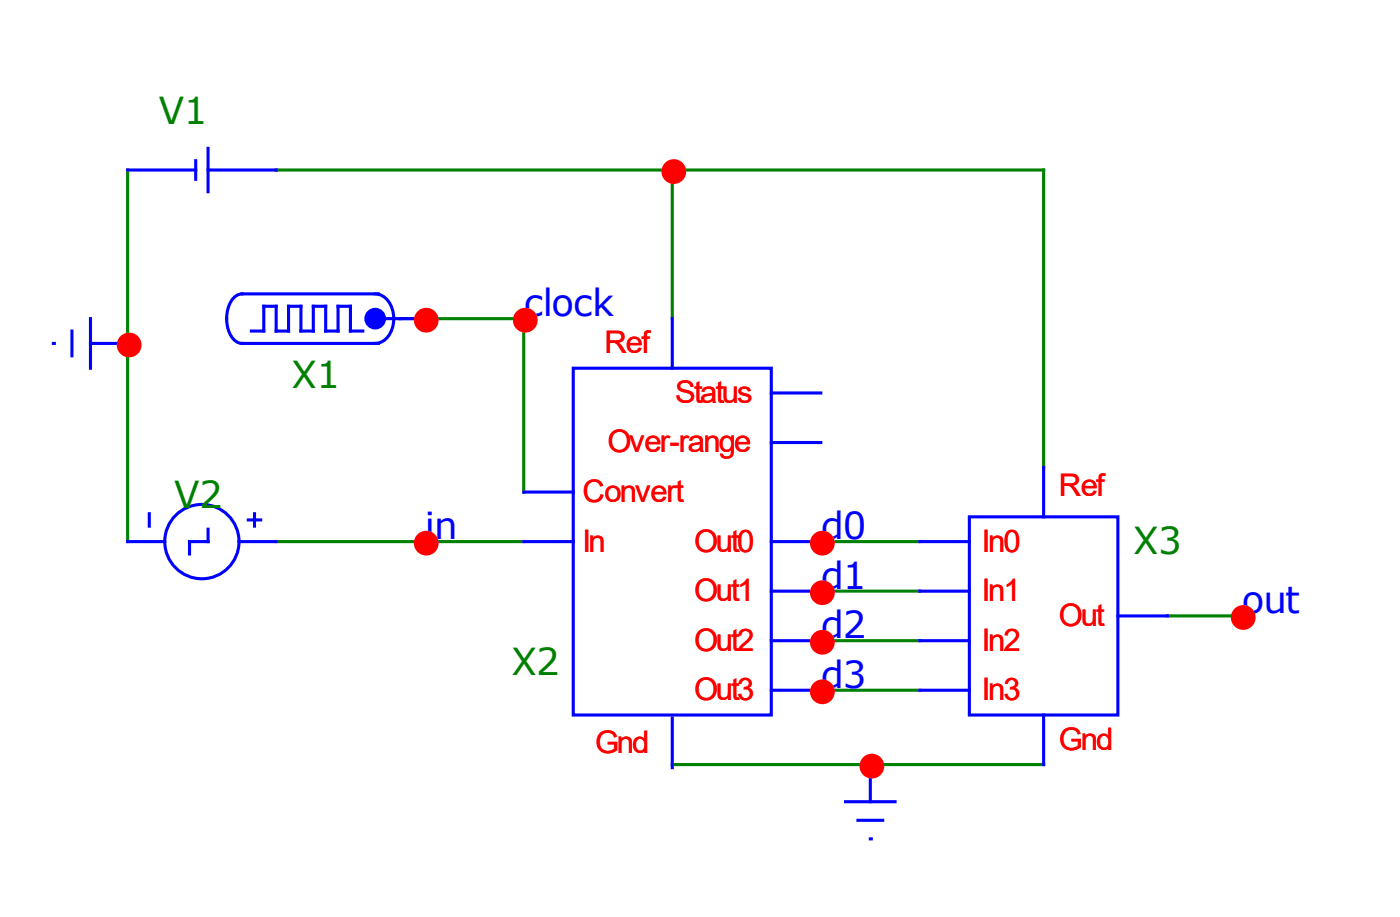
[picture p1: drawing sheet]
<svg xmlns="http://www.w3.org/2000/svg" width="120mm" height="78mm" viewBox="0 0 120 78" stroke-linecap="round" stroke-linejoin="round" font-family="sans-serif">
<path d="M10.9 14.5v31.8M23.6 14.5h65.6v25.4M57.5 14.5v12.7M34.2 27.2h10.6v14.8M23.6 46.3h21.2M70.2 46.3h8.4M70.2 50.5h8.4M70.2 54.7h8.4M70.2 59h8.4M99.8 52.6h6.4M57.5 65.3h31.7" fill="none" stroke="#008000" stroke-width=".26"/>
<g fill="none" stroke="#00f" stroke-width=".26">
<path d="M10.9 14.5h5.8M16.7 13.7v1.6M17.8 14.5h5.8M17.8 12.7v3.7M4.6 29.3h.1M6.1 28.3v2.1M7.7 29.3h3.2M7.7 27.2v4.3M21.5 28.3h1.1v-2.1h1v2.1h1.1v-2.1h1v2.1h1.1v-2.1h1v2.1h1.1v-2.1h1.1v2.1h1M32.1 25.1a1.91 1.91 0 0 1 1.6 2.1 1.91 1.91 0 0 1-1.6 2.1M32.1 27.2h4.2M32.3 25.1h-11.6a1.87 1.87 0 0 0-1.3 2.1 1.87 1.87 0 0 0 1.3 2.1h11.6"/>
<path d="M49 31.5h16.9v29.6h-16.9zM57.5 27.2v4.3M65.9 33.6h4.3M65.9 37.8h4.3M89.2 39.9v4.3M10.9 46.3h3.2M12.8 43.9v1.1M17.8 45.2v1.1h-1.6v1M20.4 46.3h3.2M21.2 44.4h1.1M21.8 43.9v1.1M44.8 42h4.2"/>
<path d="M44.8 46.3h4.2M65.9 46.3h4.3M65.9 50.5h4.3M65.9 54.7h4.3M65.9 59h4.3M78.6 46.3h4.3M78.6 50.5h4.3M78.6 54.7h4.3M78.6 59h4.3M82.9 44.2h12.7v16.9h-12.7zM95.6 52.6h4.2M57.5 61.4v4.2"/>
<path d="M72.3 68.5h4.2M73.4 70.1h2.1M74.4 71.7h.1M74.4 65.3v3.2M89.2 61.1v4.2"/>
<circle cx="17.3" cy="46.3" r="3.2"/>
</g>
<circle cx="32.1" cy="27.2" r=".79" fill="#00f" stroke="#00f" stroke-width=".26"/>
<g fill="#f00" stroke="#f00" stroke-width=".26">
<circle cx="57.6" cy="14.7" r=".93"/>
<circle cx="36.4" cy="27.4" r=".93"/>
<circle cx="11" cy="29.5" r=".93"/>
<circle cx="74.5" cy="65.5" r=".93"/>
<circle cx="44.9" cy="27.4" r=".93"/>
<circle cx="106.3" cy="52.8" r=".93"/>
<circle cx="70.3" cy="59.1" r=".93"/>
<circle cx="70.3" cy="54.9" r=".93"/>
<circle cx="70.3" cy="50.6" r=".93"/>
<circle cx="70.3" cy="46.4" r=".93"/>
<circle cx="36.4" cy="46.4" r=".93"/>
</g>
<g font-size="3.2" fill="#008000">
<text x="13.6" y="10.6">V1</text>
<text x="24.9" y="33.1">X1</text>
<text x="14.9" y="43.4">V2</text>
<text x="96.9" y="47.4">X3</text>
<text x="43.7" y="57.7">X2</text>
</g>
<g font-size="3.2" fill="#00f">
<text x="44.8" y="27">clock</text>
<text x="36.3" y="46.1">in</text>
<text x="70.2" y="46.1">d0</text>
<text x="70.2" y="50.3">d1</text>
<text x="106.2" y="52.4">out</text>
<text x="70.2" y="58.8">d3</text>
<text x="70.2" y="54.5">d2</text>
</g>
<g font-size="2.7" fill="#f00">
<text x="51.7" y="30.2">Ref</text>
<text x="57.7" y="34.4">Status</text>
<text x="51.9" y="38.7">Over-range</text>
<text x="49.8" y="47.1">In</text>
<text x="49.8" y="42.9">Convert</text>
<text x="59.3" y="47.1">Out0</text>
<text x="83.9" y="47.1">In0</text>
<text x="90.5" y="42.3">Ref</text>
<text x="59.3" y="51.4">Out1</text>
<text x="83.9" y="51.4">In1</text>
<text x="90.5" y="53.5">Out</text>
<text x="59.3" y="59.8">Out3</text>
<text x="59.3" y="55.6">Out2</text>
<text x="83.9" y="59.8">In3</text>
<text x="83.9" y="55.6">In2</text>
<text x="50.9" y="64.3">Gnd</text>
<text x="90.5" y="64.1">Gnd</text>
</g>
</svg>
